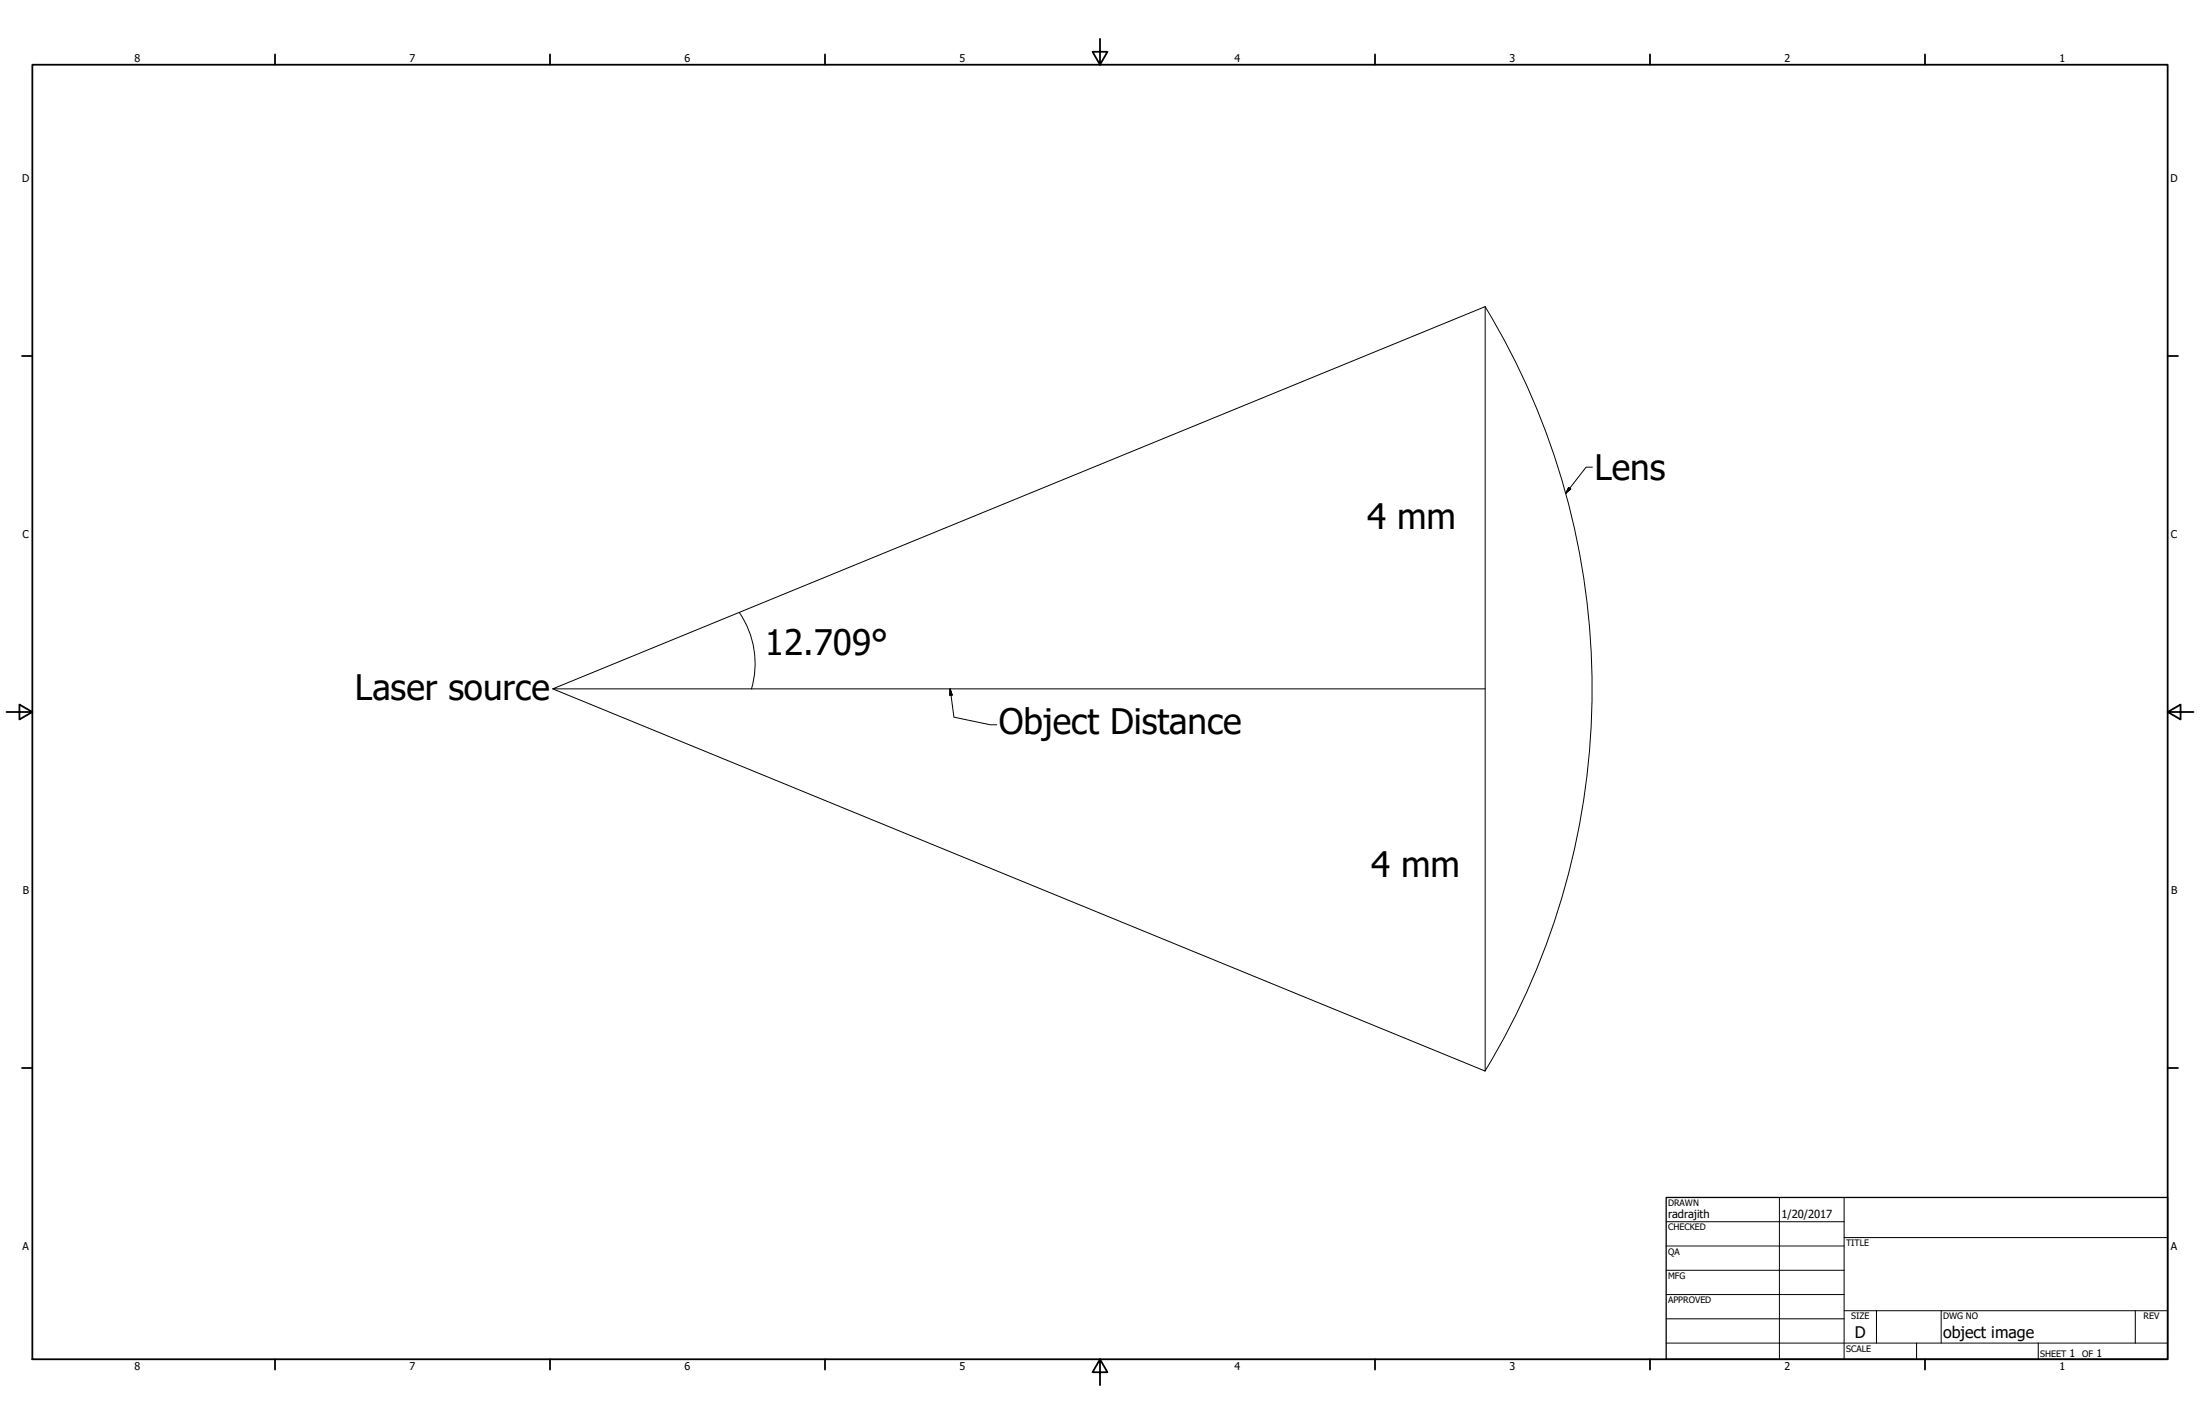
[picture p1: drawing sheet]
<svg xmlns="http://www.w3.org/2000/svg" width="864mm" height="559mm" viewBox="0 0 864 559" stroke-linecap="round" stroke-linejoin="round" font-family="sans-serif">
<!-- layer: Border (ANSI) -->
<g fill="none" stroke="#000" stroke-width=".7">
<path d="M431.8 15.2v10.2l-2.9-5.1h5.8l-2.9 5.1M12.7 25.4h838.2v508h-838.2zM107.9 21.3v4.1M215.9 21.3v4.1M323.8 21.3v4.1M539.8 21.3v4.1M647.7 21.3v4.1M755.6 21.3v4.1M8.6 139.7h4.1M850.9 139.7h4.1M2.5 279.4h10.2l-5.1-2.9v5.8l5.1-2.9M850.9 279.4l5.1 2.9v-5.8l-5.1 2.9h10.2"/>
<path d="M8.6 419.1h4.1M850.9 419.1h4.1M107.9 533.4v4.1M215.9 533.4v4.1M323.8 533.4v4.1M431.8 533.4l2.9 5.1h-5.8l2.9-5.1v10.2M539.8 533.4v4.1M647.7 533.4v4.1M755.6 533.4v4.1"/>
</g>
<!-- layer: Title (ANSI) -->
<g fill="none" stroke="#000" stroke-width=".39">
<path d="M654 479.4h69.9M698.5 469.9v63.5M723.9 469.9v63.5M654 488.9h69.9M654 498.5h69.9M723.9 485.6h127M654 508h69.9M654 517.5h69.9M723.9 514.3h127M736.6 514.3v12.7M762 514.3v12.7M838.2 514.3v12.7"/>
<path d="M654 527h196.9M752.3 527v6.4M800.1 527v6.4"/>
</g>
<path d="M654 469.9h196.9v63.5h-196.9z" fill="none" stroke="#000" stroke-width=".51"/>
<!-- layer: Sketch Geometry (ANSI) -->
<path d="M583 120.3a288.7 288.7 0 0 1-.1 300M290.2 240.3a35.4 35.4 0 0 1 4.8 30M217 270.3l366 150v-300l-366 150h366" fill="none" stroke="#000" stroke-width=".39"/>
<!-- layer: Symbol (ANSI) -->
<path d="M615.8 191.3l.8 .6-2 1.7zM625.1 183.3h-2.5l-8 10.3M372.9 270.3l.9 2.4-1 .2zM372.9 270.3l1.6 11.1 14.2 3h2.5" fill="none" stroke="#000" stroke-width=".39"/>
<path d="M615.8 191.3l-1.2 2.3zM615.8 191.3l.8 .6-2 1.7zM372.9 270.3l.9 2.4zM372.9 270.3l.9 2.4-1 .2z" fill="#000" stroke="#000" stroke-width=".39"/>
<g font-size="13.8">
<text x="625.9" y="188.2">Lens</text>
<text x="536.6" y="207.5">4 mm</text>
<text x="300.2" y="257.1">12.709°</text>
<text x="139.3" y="274.6">Laser source</text>
<text x="392" y="288.2">Object Distance</text>
<text x="538.2" y="344">4 mm</text>
</g>
<g font-size="6.3">
<text x="728.1" y="524.9">D</text>
<text x="762.8" y="525">object image</text>
</g>
<g font-size="4.4">
<text x="654.8" y="477.8">radrajith</text>
<text x="699.3" y="478">1/20/2017</text>
</g>
<g font-size="4.2">
<text x="52.8" y="24.4">8</text>
<text x="160.8" y="24.4">7</text>
<text x="268.7" y="24.4">6</text>
<text x="376.7" y="24.4">5</text>
<text x="484.6" y="24.4">4</text>
<text x="592.6" y="24.4">3</text>
<text x="700.5" y="24.4">2</text>
<text x="808.5" y="24.4">1</text>
<text x="8.8" y="71.4">D</text>
<text x="852" y="71.4">D</text>
<text x="8.9" y="211.1">C</text>
<text x="852.2" y="211.1">C</text>
<text x="9" y="350.8">B</text>
<text x="852.2" y="350.8">B</text>
<text x="8.9" y="490.5">A</text>
<text x="852.2" y="490.5">A</text>
<text x="812.4" y="532.6">1</text>
<text x="823" y="532.6">1</text>
<text x="52.8" y="537.5">8</text>
<text x="160.8" y="537.5">7</text>
<text x="268.7" y="537.5">6</text>
<text x="376.7" y="537.5">5</text>
<text x="484.6" y="537.5">4</text>
<text x="592.6" y="537.5">3</text>
<text x="700.5" y="537.5">2</text>
<text x="808.5" y="537.5">1</text>
</g>
<g font-size="3.5">
<text x="654.8" y="473.2">DRAWN</text>
<text x="654.8" y="482.8">CHECKED</text>
<text x="724.7" y="488.9">TITLE</text>
<text x="654.8" y="492.3">QA</text>
<text x="654.8" y="501.8">MFG</text>
<text x="654.8" y="511.4">APPROVED</text>
<text x="726.7" y="517.7">SIZE</text>
<text x="762.8" y="517.7">DWG NO</text>
<text x="841.4" y="517.7">REV</text>
<text x="724.7" y="530.4">SCALE</text>
<text x="800.9" y="532.6">SHEET</text>
<text x="817.4" y="532.6">OF</text>
</g>
</svg>
